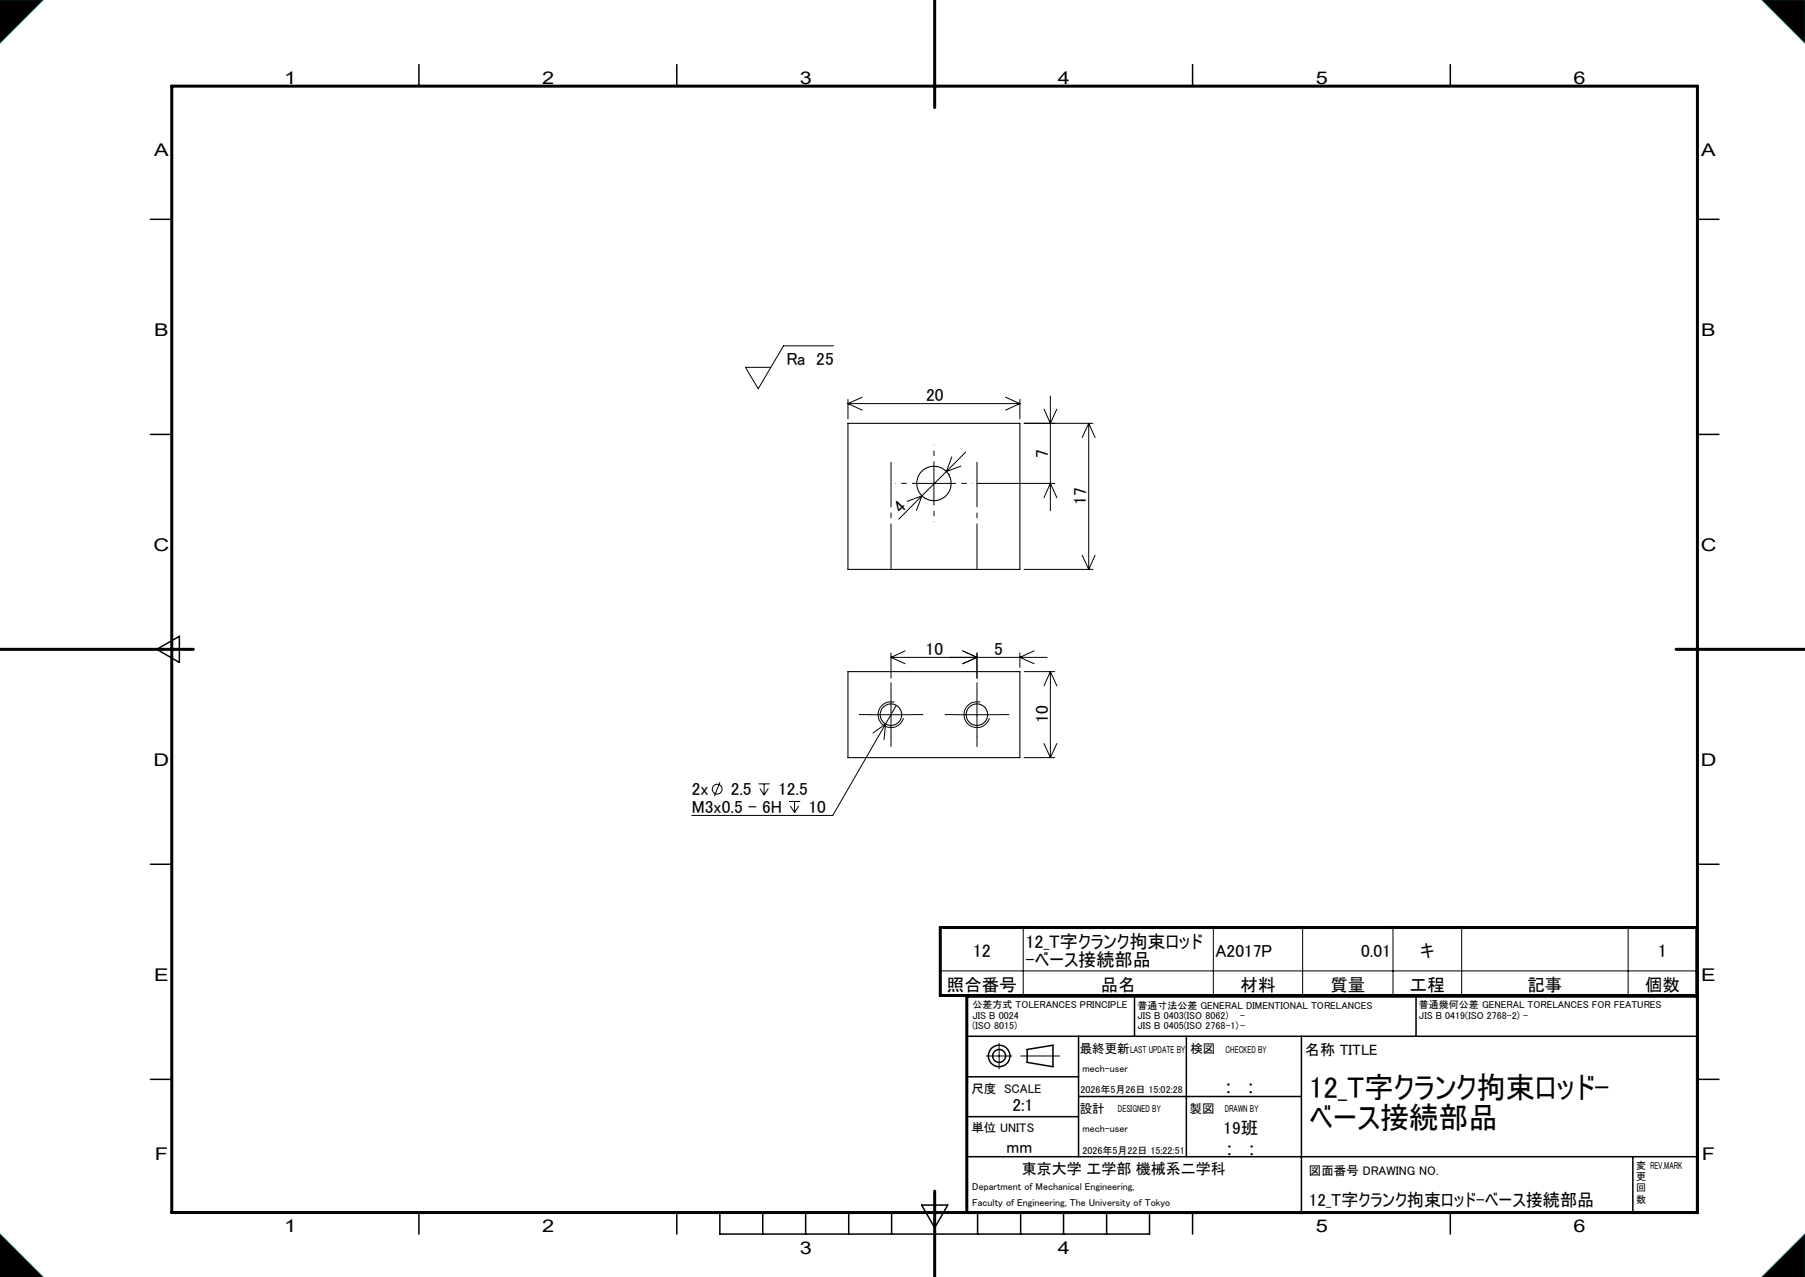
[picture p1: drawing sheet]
<svg xmlns="http://www.w3.org/2000/svg" width="420mm" height="297mm" viewBox="0 0 420 297" stroke-linecap="round" stroke-linejoin="round" font-family="sans-serif">
<g fill="none" stroke="#000" stroke-width=".25">
<path d="M197.3 98.5h40v33.9h-40zM197.3 156.2h40v20h-40z"/>
<circle cx="217.3" cy="112.4" r="4"/>
<circle cx="207.3" cy="166.2" r="2.49"/>
<circle cx="227.3" cy="166.2" r="2.49"/>
</g>
<g fill="none" stroke="#000" stroke-width=".35">
<path d="M97.5 15v5M157.5 15v5M277.5 15v5M337.5 15v5M35 51h5M395 51h5M35 101h5M395 101h5M36.5 151l5.2-3v6.1zM35 201h5M395 201h5M264 231.7v9.3"/>
<path d="M329.5 231.7v9.3M35 251h5M225 241h170M225 250.4h26M225 259.7h26M245 248.1v-5l-6 1v3l6 1M251 241v28M251 255h51.8M276 241v28M302.8 241v41M395 251h5M225 269h170"/>
<path d="M379.9 269v13M97.5 282v5M157.5 282v5M167.5 282v5h100v-5M177.5 282v5M187.5 282v5M197.5 282v5M207.5 282v5M214.5 280.3h6l-3 5.2zM227.5 282v5M237.5 282v5M247.5 282v5"/>
<path d="M257.5 282v5M277.5 282v5M337.5 282v5"/>
<circle cx="232.5" cy="245.6" r="2.5"/>
<circle cx="232.5" cy="245.6" r="1.5"/>
</g>
<g fill="none" stroke="#000" stroke-width=".23">
<path d="M0 0h10l-10 10zM410 0h10v10zM194 80.4h-11.7l-5.9 10-2.9-5h5.9M197.3 92.9v4.5M197.3 93.9h40M197.3 93.9l3.3 1.5M200.6 92.4l-3.3 1.5M234 92.4l3.3 1.5M237.3 92.9v4.5M237.3 93.9l-3.3 1.5M238.3 98.5h16M242.9 95.1l1.5 3.4 1.5-3.4"/>
<path d="M244.4 92.1v26.7M253.3 98.5v33.9M253.3 98.5l1.5 3.2M253.3 98.5l-1.5 3.2M212.3 112.4h10M214.5 115.3l-5.4 5.5M214.5 115.3l-1.2 3.4M214.5 115.3l-3.4 1.3M215.2 116h.1M217.3 107.5v9.9M220.2 109.7l-5.7 5.6M220.8 110.3l.1 .1"/>
<path d="M221.5 106.3l-1.3 3.4M223.6 108.4l-3.4 1.3M224.7 105.2l-4.5 4.5M227.3 112.4h18.1M242.9 115.7l1.5-3.3 1.5 3.3M238.3 132.4h16M251.8 129.1l1.5 3.3M254.8 129.1l-1.5 3.3M207.3 151.9v5.8M207.3 152.9h36.4M207.3 152.9l3.3 1.5M210.6 151.4l-3.3 1.5"/>
<path d="M224 151.4l3.3 1.5-3.3 1.5M227.3 151.9v5.8M237.3 151.9v3.3M238.3 156.2h7.1M240.6 151.4l-3.3 1.5 3.3 1.5M244.4 156.2v20M244.4 156.2l1.5 3.3M244.4 156.2l-1.5 3.3M202.3 166.2h10M203.1 170.5l3-2.1-.4 3.6M207.3 161.2v10M208.1 163.3a3 3 0 0 0-3.7 2.2 3 3 0 0 0 2.1 3.6 3 3 0 0 0 3.7-2.1"/>
<path d="M208.6 164l-14.8 25.6h-32.8M222.3 166.2h10M227.3 161.2v10M228.1 163.3a3 3 0 0 0-3.7 2.2 3 3 0 0 0 2.1 3.6 3 3 0 0 0 3.7-2.1M238.3 176.2h7.1M242.9 172.9l1.5 3.3M245.9 172.9l-1.5 3.3M167.5 181.9l-1.3 3.3M176.5 182.3h2.6M176.8 183.4l1 1.5M177.8 182.3v2.6M178.8 183.4l-1 1.5"/>
<path d="M183.6 186.4h2.6M183.9 187.4l1 1.6M184.9 186.4v2.6M185.8 187.4l-.9 1.6M238.1 215.7v15.8M282.3 215.7v15.8M303.1 215.7v15.8M324.1 215.7v15.8M340.1 215.7v15.8M378.8 215.7v15.8M218.8 225.8h176M229.5 245.6h6"/>
<path d="M232.5 242.6v6M237.5 245.6h9M0 287l10 10h-10zM410 297l10-10v10z"/>
<circle cx="166.9" cy="183.5" r="1.15"/>
</g>
<path d="M217.5 0v25M40 20h355v262h-355zM0 151h45M390 151h30M218.8 215.7h176v15.8h-176zM395 231.7h-170v50.3M217.5 277v20" fill="none" stroke="#000" stroke-width=".7"/>
<path d="M0 0h10l-10 10zM410 0h10v10zM0 287l10 10h-10zM410 297l10-10v10z" fill="none" stroke="#0ff" stroke-width=".23"/>
<path d="M0 0v10l10-10zM410 0l10 10v-10zM410 297h10v-10zM0 287v10h10z" fill-rule="evenodd" fill="#000"/>
<path d="M212.3 112.4h-4M217.3 117.4v4M217.3 107.4v-4M222.3 112.4h4" fill="none" stroke="#000" stroke-width=".23" stroke-dasharray="30.5 1.3 1.3 1.3" stroke-dashoffset="30.4" stroke-linecap="butt"/>
<path d="M207.3 132.3v-24.9M227.3 132.3v-24.9" fill="none" stroke="#000" stroke-width=".23" stroke-dasharray="30.5 1.3 1.3 1.3" stroke-dashoffset="19.9" stroke-linecap="butt"/>
<path d="M202.3 166.2h-2.5M207.3 161.2v-2.5M207.3 171.2v2.5M212.3 166.2h2.5M222.3 166.2h-2.5M227.3 161.2v-2.5M227.3 171.2v2.5M232.3 166.2h2.5" fill="none" stroke="#000" stroke-width=".23" stroke-dasharray="30.5 1.3 1.3 1.3" stroke-linecap="butt"/>
<g font-size="7">
<text x="304.6" y="255.3">12_T字クランク拘束ロッド-</text>
<text x="304.6" y="262.3">ベース接続部品</text>
</g>
<g font-size="4.2">
<text x="238.6" y="220.4">12_T字クランク拘束ロッド</text>
<text x="226.4" y="222.5">12</text>
<text x="238.6" y="224.7">-ベース接続部品</text>
<text x="385.8" y="222.5">1</text>
</g>
<g font-size="4.1">
<text x="66.1" y="19.6">1</text>
<text x="126.1" y="19.6">2</text>
<text x="186.1" y="19.6">3</text>
<text x="246.1" y="19.6">4</text>
<text x="306.1" y="19.6">5</text>
<text x="366.1" y="19.6">6</text>
<text x="35.9" y="36.3">A</text>
<text x="395.9" y="36.3">A</text>
<text x="35.9" y="78.1">B</text>
<text x="395.9" y="78.1">B</text>
<text x="183" y="84.8">Ra 25</text>
<text x="215.5" y="93.3">20</text>
<text x="243.9" y="106.6" transform="rotate(-90 243.9 106.6)">7</text>
<text x="209.6" y="119.4" transform="rotate(-45 209.6 119.4)">4</text>
<text x="252.8" y="117.5" transform="rotate(-90 252.8 117.5)">17</text>
<text x="35.8" y="128.1">C</text>
<text x="395.8" y="128.1">C</text>
<text x="215.4" y="152.3">10</text>
<text x="231.4" y="152.3">5</text>
<text x="243.9" y="168.1" transform="rotate(-90 243.9 168.1)">10</text>
<text x="35.8" y="178.1">D</text>
<text x="395.8" y="178.1">D</text>
<text x="161" y="185">2x</text>
<text x="170" y="185">2.5</text>
<text x="181.1" y="185">12.5</text>
<text x="161" y="189.1">M3x0.5 - 6H</text>
<text x="188.1" y="189.1">10</text>
<text x="282.8" y="222.5">A2017P</text>
<text x="316.7" y="222.5">0.01</text>
<text x="330.5" y="222.5">キ</text>
<text x="35.9" y="228.1">E</text>
<text x="220.3" y="230.4">照合番号</text>
<text x="256.2" y="230.4">品名</text>
<text x="288.7" y="230.4">材料</text>
<text x="309.6" y="230.4">質量</text>
<text x="328.1" y="230.4">工程</text>
<text x="355.4" y="230.4">記事</text>
<text x="382.8" y="230.4">個数</text>
<text x="395.9" y="228.1">E</text>
<text x="285.2" y="254.2">:</text>
<text x="290.4" y="254.2">:</text>
<text x="235.6" y="258.3">2:1</text>
<text x="284.6" y="263.7">19班</text>
<text x="36" y="269.8">F</text>
<text x="234.2" y="268.3">mm</text>
<text x="285.4" y="268.7">:</text>
<text x="290.6" y="268.7">:</text>
<text x="396" y="269.8">F</text>
<text x="304.6" y="280.5">12_T字クランク拘束ロッド-ベース接続部品</text>
<text x="66.1" y="286.6">1</text>
<text x="126.1" y="286.6">2</text>
<text x="306.1" y="286.6">5</text>
<text x="366.1" y="286.6">6</text>
<text x="186.1" y="291.6">3</text>
<text x="246.1" y="291.6">4</text>
</g>
<g font-size="3.5">
<text x="303.7" y="245.4">名称 TITLE</text>
<text x="237.7" y="273">東京大学 工学部 機械系二学科</text>
</g>
<g font-size="2.9">
<text x="251.3" y="244.9">最終更新</text>
<text x="277" y="244.9">検図</text>
<text x="226" y="254.1">尺度 SCALE</text>
<text x="226" y="263.2">単位 UNITS</text>
<text x="251.3" y="258.7">設計</text>
<text x="276.8" y="258.8">製図</text>
<text x="304.6" y="273.3">図面番号 DRAWING NO.</text>
</g>
<g font-size="2.3">
<text x="226.3" y="234.5">公差方式 TOLERANCES PRINCIPLE</text>
<text x="226.3" y="236.9">JIS B 0024</text>
<text x="226.3" y="239.3">(ISO 8015)</text>
<text x="264.7" y="234.6">普通寸法公差 GENERAL DIMENTIONAL TORELANCES</text>
<text x="264.7" y="237">JIS B 0403(ISO 8062)</text>
<text x="264.7" y="239.4">JIS B 0405(ISO 2768-1)-</text>
<text x="288.6" y="237">-</text>
<text x="330.2" y="234.5">普通幾何公差 GENERAL TORELANCES FOR FEATURES</text>
<text x="330.2" y="236.9">JIS B 0419(ISO 2768-2) -</text>
<text x="263" y="244.9">LAST UPDATE BY</text>
<text x="285.2" y="244.8">CHECKED BY</text>
<text x="251.9" y="249.4">mech-user</text>
<text x="251.4" y="254.1">2026年5月26日 15:02:28</text>
<text x="251.9" y="263.3">mech-user</text>
<text x="260.1" y="258.7">DESIGNED BY</text>
<text x="285" y="258.7">DRAWN BY</text>
<text x="251.9" y="268.3">2026年5月22日 15:22:51</text>
<text x="380.7" y="274.4">更</text>
<text x="380.7" y="271.8">変 REV.MARK</text>
<text x="226.2" y="280.5">Faculty of Engineering, The University of Tokyo</text>
<text x="226.2" y="276.8">Department of Mechanical Engineering,</text>
<text x="380.7" y="279.7">数</text>
<text x="380.7" y="277.1">回</text>
</g>
</svg>
